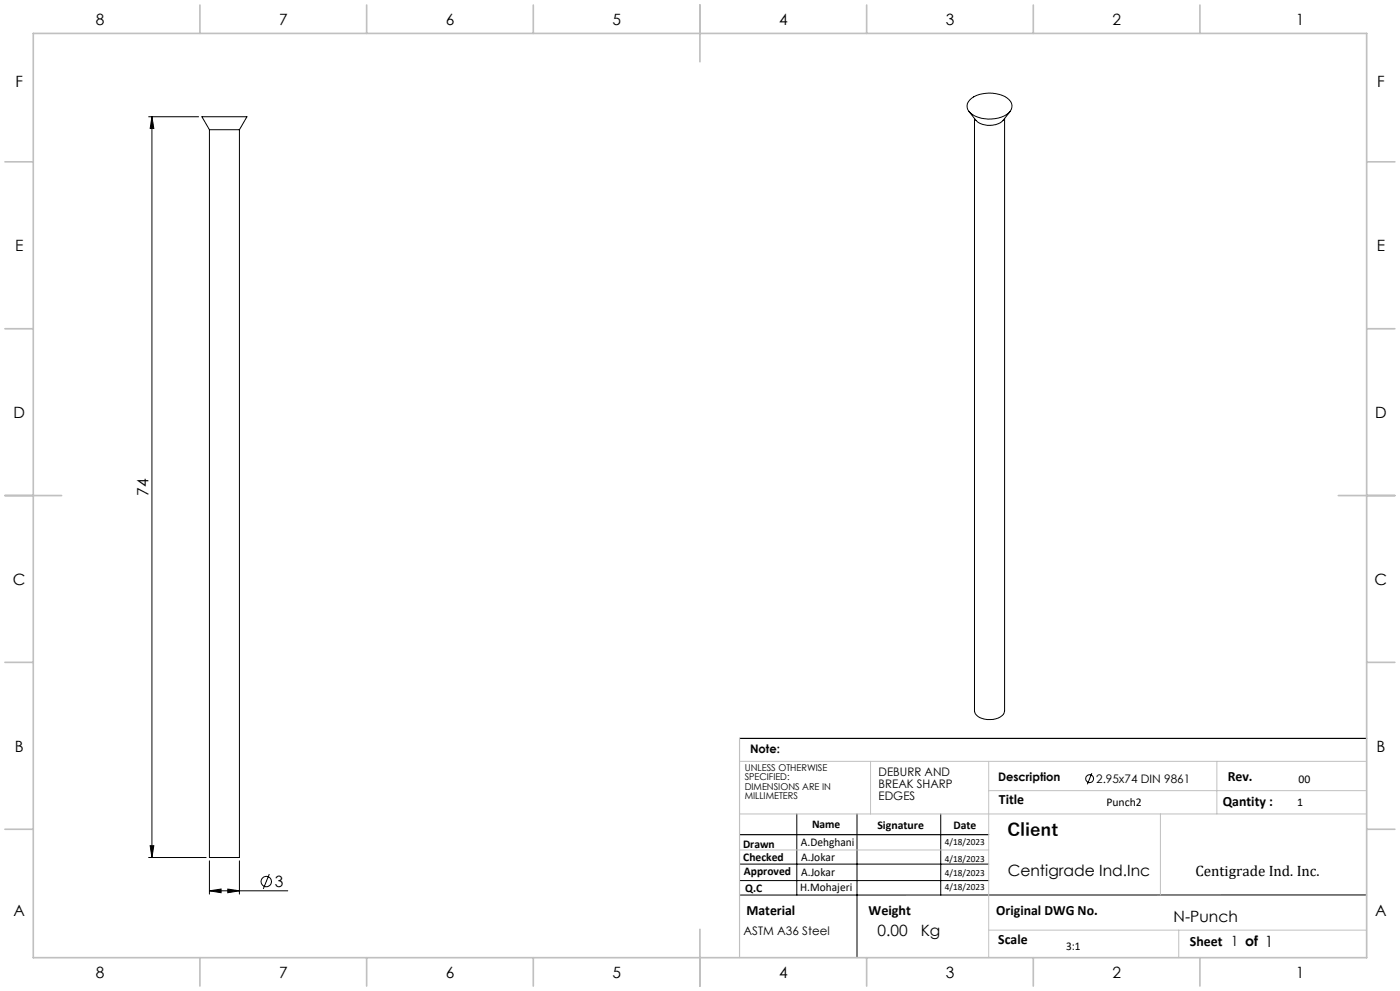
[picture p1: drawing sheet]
<svg xmlns="http://www.w3.org/2000/svg" width="420mm" height="297mm" viewBox="0 0 420 297" stroke-linecap="round" stroke-linejoin="round" font-family="sans-serif">
<g fill="none" stroke="#000" stroke-width=".3">
<path d="M44.6 35h15M45.6 35l.5 3.5h-1.1zM45.6 35v222M62.8 38.9h9M62.8 38.9l-2.2-3.9h13.5l-2.3 3.9M62.8 38.9v218.1h9v-218.1M290.7 33.4l2.1 2.7a6.2 6.2 0 0 0 8.2 0l2-2.7M290.9 30a9.6 9.6 0 0 1 11.8-.1 2.7 2.7 0 0 1-.7 4.4 9.7 9.7 0 0 1-11.2-.8 2.52 2.52 0 0 1 .1-3.5zM292.3 35.5v177.6a3.7 3.7 0 0 0 3.9 2.5 5 5 0 0 0 5-1.9l.2-178.2M327.6 231.7l-1.4 3.4M44.6 257h17.2M45 253.5h1.1l-.5 3.5z"/>
<path d="M62.8 258v10M71.8 258v10M221.9 259h74.7M239 243.9v24.3M257.1 243.9v43.1M282.2 243.9v24.3M62.8 267l3.5-.6v1.1zM62.8 267h23.5M68.3 266.4l3.5 .6-3.5 .5zM80.8 262l-1.8 4.4M221.9 263.9h74.7M410 268.2h-188.1"/>
<circle cx="326.9" cy="233.4" r="1.18"/>
<circle cx="79.9" cy="264.2" r="1.56"/>
</g>
<path d="M221.9 221.3h188.1M221.9 250.2h74.7" fill="none" stroke="#000" stroke-width=".35"/>
<path d="M221.9 228.2h188.1M261.2 228.2v15.7M296.6 228.2v58.8M296.6 237h113.4M365.1 228.2v15.7M221.9 243.9h188.1M221.9 254.7h74.7M348.1 243.9v24.3M296.6 278.8h113.4M353.6 278.8v8.2" fill="none" stroke="#c0c0c0" stroke-width=".3"/>
<path d="M221.9 221.3v65.7" fill="none" stroke="#c0c0c0" stroke-width=".35"/>
<g fill="none" stroke="#c0c0c0" stroke-width=".5">
<path d="M10 10h400v277h-400zM60 1.5v8.5M110 1.5v8.5M160 1.5v8.5M210 1.5v17M260 1.5v8.5M310 1.5v8.5M360 1.5v8.5M1.5 48.5h8.5M410 48.5h8.5M1.5 98.5h8.5M410 98.5h8.5"/>
<path d="M1.5 148.5h17M401.5 148.5h17M1.5 198.5h8.5M410 198.5h8.5M1.5 248.5h8.5M410 248.5h8.5M210 278.5v17M60 287v8.5M110 287v8.5M160 287v8.5M260 287v8.5M310 287v8.5"/>
<path d="M360 287v8.5"/>
</g>
<g fill="#000">
<path d="M45 253.5h1.1l-.5 3.5zM45.6 35l.5 3.5h-1.1z"/>
<path d="M62.8 267l3.5-.6v1.1zM68.3 266.4l3.5 .6-3.5 .5z"/>
</g>
<text font-size="5.3" x="302.2" y="250.7">Client</text>
<g font-size="4.7">
<text x="28.7" y="7.6">8</text>
<text x="83.7" y="7.6">7</text>
<text x="133.7" y="7.6">6</text>
<text x="183.7" y="7.6">5</text>
<text x="233.7" y="7.6">4</text>
<text x="283.7" y="7.6">3</text>
<text x="333.7" y="7.6">2</text>
<text x="388.7" y="7.6">1</text>
<text x="4.6" y="26.1">F</text>
<text x="413.1" y="26.1">F</text>
<text x="4.5" y="75.3">E</text>
<text x="413" y="75.3">E</text>
<text x="4" y="125.3">D</text>
<text x="412.5" y="125.3">D</text>
<text x="44.6" y="148.6" transform="rotate(-90 44.6 148.6)">74</text>
<text x="3.9" y="175.3">C</text>
<text x="412.4" y="175.3">C</text>
<text x="4.4" y="225.3">B</text>
<text x="412.9" y="225.3">B</text>
<text x="302.3" y="262.6">Centigrade Ind.Inc</text>
<text x="82.5" y="265.9">3</text>
<text x="4" y="274.6">A</text>
<text x="412.5" y="274.6">A</text>
<text x="263.3" y="280.5">0.00</text>
<text x="276.2" y="280.5">Kg</text>
<text x="352.1" y="276.4">N-Punch</text>
<text x="28.7" y="293.1">8</text>
<text x="83.7" y="293.1">7</text>
<text x="133.7" y="293.1">6</text>
<text x="183.7" y="293.1">5</text>
<text x="233.7" y="293.1">4</text>
<text x="283.7" y="293.1">3</text>
<text x="333.7" y="293.1">2</text>
<text x="388.7" y="293.1">1</text>
</g>
<text font-size="4.5" x="358.6" y="262.6">Centigrade Ind. Inc.</text>
<g font-size="4.2">
<text x="368.3" y="234.1">Rev.</text>
<text x="299.7" y="240.9">Title</text>
<text x="366.8" y="241.6">Qantity :</text>
<text x="223.9" y="274.2">Material</text>
<text x="260.6" y="274.2">Weight</text>
<text x="298.9" y="274.2">Original DWG No.</text>
<text x="299.5" y="282.8">Scale</text>
<text x="357" y="283.6">Sheet 1 of 1</text>
</g>
<g font-size="3.5">
<text x="225" y="225.7">Note:</text>
<text x="263.6" y="232.6">DEBURR AND</text>
<text x="263.6" y="236.1">BREAK SHARP</text>
<text x="263.6" y="239.7">EDGES</text>
<text x="299.4" y="234.1">Description</text>
<text x="328.9" y="234.7">2.95x74 DIN 9861</text>
<text x="389.6" y="234.7">00</text>
<text x="331.9" y="241.6">Punch2</text>
<text x="389.2" y="241.6">1</text>
<text x="243.6" y="248.1">Name</text>
<text x="263.2" y="248.5">Signature</text>
<text x="286" y="248.5">Date</text>
<text x="222.9" y="254">Drawn</text>
<text x="240.3" y="253.6">A.Dehghani</text>
<text x="240.4" y="257.9">A.Jokar</text>
<text x="223" y="258.1">Checked</text>
<text x="223.2" y="262.1">Approved</text>
<text x="240.4" y="262.4">A.Jokar</text>
<text x="223.6" y="267.4">Q.C</text>
<text x="240.1" y="267.1">H.Mohajeri</text>
<text x="223.1" y="280.2">ASTM A36 Steel</text>
<text x="319.8" y="284.6">3:1</text>
</g>
<g font-size="2.8">
<text x="223.4" y="231">UNLESS OTHERWISE</text>
<text x="223.4" y="233.8">SPECIFIED:</text>
<text x="223.4" y="236.7">DIMENSIONS ARE IN</text>
<text x="223.4" y="239.5">MILLIMETERS</text>
<text x="283.5" y="253.2">4/18/2023</text>
<text x="283.5" y="258.4">4/18/2023</text>
<text x="283.5" y="262.7">4/18/2023</text>
<text x="283.5" y="266.6">4/18/2023</text>
</g>
</svg>
